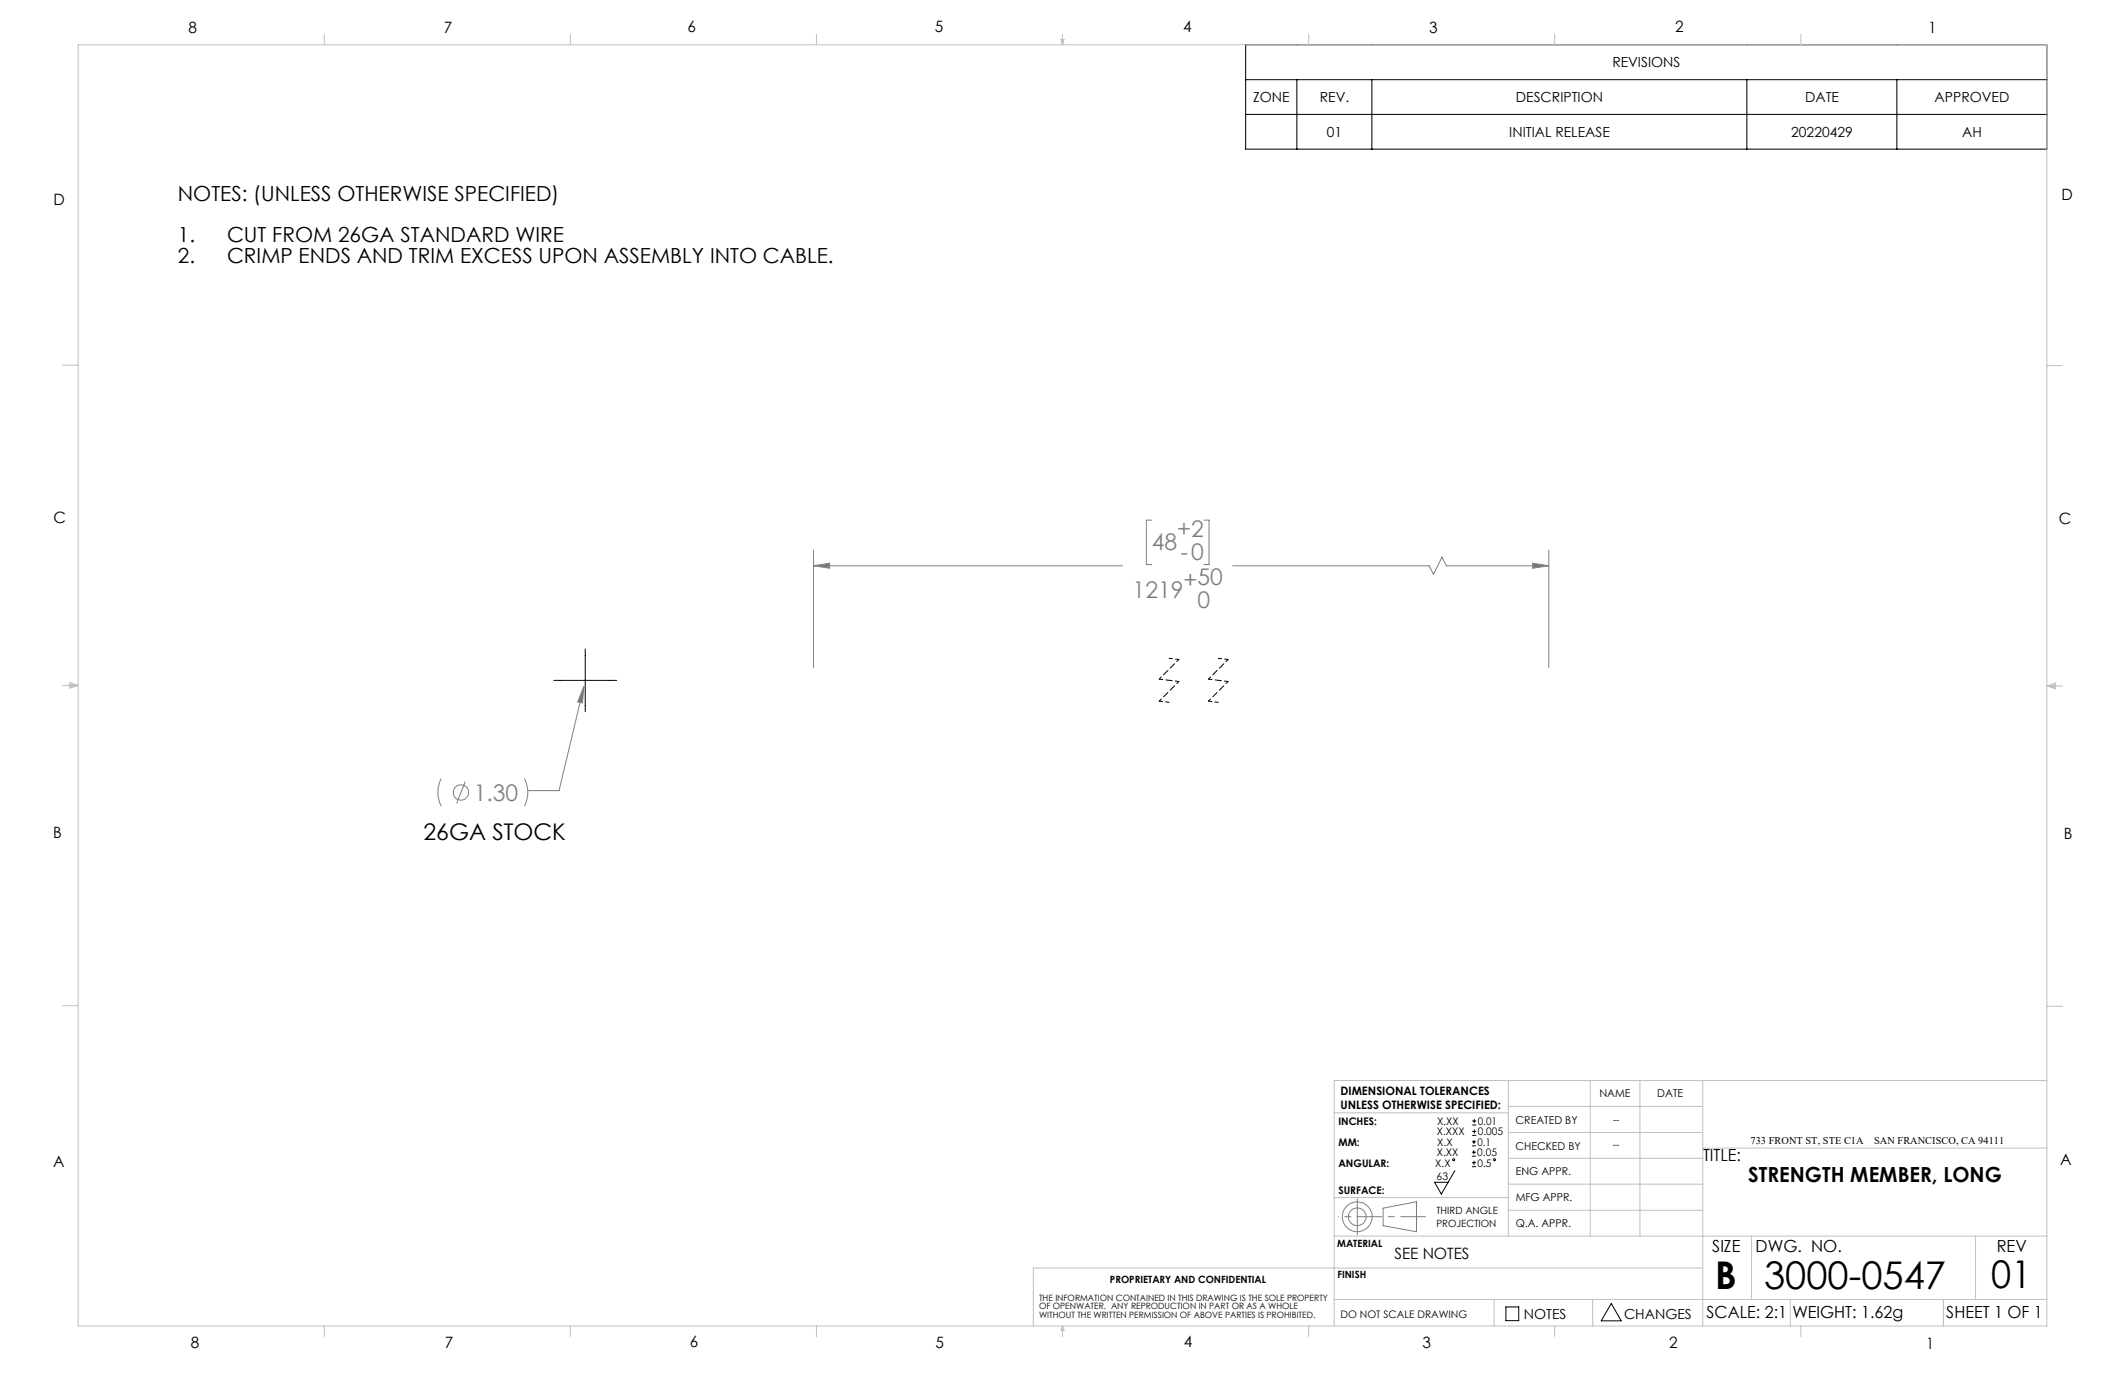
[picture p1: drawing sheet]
<svg xmlns="http://www.w3.org/2000/svg" width="432mm" height="279mm" viewBox="0 0 432 279" stroke-linecap="round" stroke-linejoin="round" font-family="sans-serif">
<g fill="none" stroke="#808080" stroke-width=".2">
<path d="M165.3 115l3.3-.6v1.1zM165.3 111.8v23.9M165.3 115h62.8M234 105.7h-1.1v9h1.1M244.6 105.7h1.1v9h-1.1M250.5 115h39.9l.9 1.7 1.7-3.5 .9 1.8h20.8M311.4 114.4l3.3 .6-3.3 .5zM314.7 111.8v23.9M118.6 139.5l-5 21.2h-6.4M118.6 139.5l-.2 3.3-1-.2zM89.7 158.2a6.2 6.2 0 0 0 0 5.6M94.5 158.8l-1.7 4.5"/>
<path d="M106.6 158.2a6.2 6.2 0 0 1 0 5.6M281.1 245.5l6.7-1.3v6.1l-6.7-1.2z"/>
<circle cx="93.7" cy="161" r="1.55"/>
<circle cx="275.8" cy="247.3" r="1.8"/>
<circle cx="275.8" cy="247.3" r="3"/>
</g>
<g fill="none" stroke="#000" stroke-width=".2">
<path d="M253.1 9.1h162.8v21.2h-162.8zM253.1 16.2h162.8M263.5 16.2v14.1M278.8 16.2v14.1M355 16.2v14.1M385.4 16.2v14.1M253.1 23.2h162.8M112.5 138.3h12.8M118.9 131.9v12.7M295.6 237.9l-2.7 4.7-1.4-2.4h2.8M299.1 234.9h.8M299.1 234.1h.8"/>
<path d="M299.1 232.8h.8M299.1 232h.8M299.1 237.1h.8M299.1 236.3h.8M299.2 228.6h.8M299.2 227.8h.8M299.2 230.7h.8M299.2 229.9h.8M299.5 233.8v.8M299.5 231.6v.8M299.5 235.9v.8M299.6 227.4v.8"/>
<path d="M299.6 229.5v.8M306 265.6h2.6v2.8h-2.6zM327.4 264.9l2 3.5h-4z"/>
<circle cx="295.4" cy="235.7" r=".2"/>
<circle cx="303.7" cy="235.7" r=".2"/>
</g>
<path d="M237.6 133.8l2 .2M247.6 133.8l2 .2M235.6 142.5l2 .2M245.6 142.5l2 .2" fill="none" stroke="#000" stroke-width=".2" stroke-dasharray="1.3 .6" stroke-dashoffset=".6"/>
<path d="M239.6 134l-4 4M239.6 138.5l-4 4M249.6 134l-4 4M249.6 138.5l-4 4" fill="none" stroke="#000" stroke-width=".2" stroke-dasharray="1.3 .6" stroke-dashoffset=".7"/>
<path d="M235.6 138l4 .5M245.6 138l4 .5" fill="none" stroke="#000" stroke-width=".2" stroke-dasharray="1.3 .6" stroke-dashoffset=".5"/>
<path d="M275.8 247.2h13.8" fill="none" stroke="#808080" stroke-width=".2" stroke-dasharray="15.2 1.3 1.3 1.3" stroke-dashoffset="10.2"/>
<path d="M275.8 247.2v-3.6M275.8 247.2v3.7" fill="none" stroke="#808080" stroke-width=".2" stroke-dasharray="15.2 1.3 1.3 1.3"/>
<path d="M275.8 247.2h-3.8" fill="none" stroke="#808080" stroke-width=".2" stroke-dasharray="15.2 1.3 1.3 1.3" stroke-dashoffset="15.2"/>
<g fill="none" stroke="#c0c0c0" stroke-width=".2">
<path d="M15.9 9.1h400v260.4h-400zM65.9 6.9v2.2M115.9 6.9v2.2M165.9 6.9v2.2M215.6 8h.6l-.3 1.1zM215.7 8l.2 1.1M215.9 6.9v2.2M216 8l-.1 1.1M265.9 6.9v2.2M315.9 6.9v2.2M365.9 6.9v2.2M12.7 74.2h3.2"/>
<path d="M415.9 74.3h3.2M12.7 139.3h3.2M14.2 139.1l1.7 .2M14.2 138.7l1.7 .6-1.7 .5zM15.9 139.3l-1.7 .3M415.9 139.4h3.2M415.9 139.4l1.8-.6v1.2zM415.9 139.4l1.8 .3M417.7 139.2l-1.8 .2M12.7 204.4h3.2M306.5 219.6v31.6M323.1 219.6v31.6"/>
<path d="M333.2 219.6v31.6M346 219.6v49.9M415.9 204.5h3.2M415.9 219.6h-144.8v49.9M271.1 226.1h35.4M306.5 235.4h39.5M306.5 230.1h39.5M306.5 224.8h39.5M346 233.3h69.9M271.1 251.2h144.8M271.1 243.3h35.4M306.5 245.9h39.5"/>
<path d="M306.5 240.6h39.5M346 257.7h-136v11.8M355.9 251.2v12.9M401.4 251.2v12.9M65.9 269.5v2.1M115.9 269.5v2.1M165.9 269.5v2.1M215.9 269.5v2.1M215.9 269.5l.3 .8h-.6zM265.9 269.5v2.1M271.1 264.1h144.8M303.6 264.1v5.4"/>
<path d="M315.9 269.5v2.1M323.6 264.1v5.4M363.8 264.1v5.4M365.9 269.5v2.1M394.9 264.1v5.4"/>
</g>
<g fill="#808080">
<path d="M118.6 139.5l-.2 3.3-1-.2z"/>
<path d="M165.3 115l3.3-.6v1.1zM311.4 114.4l3.3 .6-3.3 .5z"/>
</g>
<g font-size="7.8">
<text x="348.5" y="261.9">B</text>
<text x="358.5" y="261.9">3000-0547</text>
<text x="404.6" y="261.8">01</text>
</g>
<g font-size="4.7" fill="#808080">
<text x="234" y="111.7">48</text>
<text x="239.2" y="109.2">+2</text>
<text x="239.8" y="113.7">-0</text>
<text x="240.5" y="119.4">+50</text>
<text x="230.2" y="121.5">1219</text>
<text x="243.3" y="123.5">0</text>
<text x="96.3" y="162.7">1.30</text>
</g>
<text font-size="4.7" x="86.1" y="170.7">26GA STOCK</text>
<g font-size="4.2">
<text x="36.1" y="40.8">NOTES: (UNLESS OTHERWISE SPECIFIED)</text>
<text x="36.1" y="49.2">1.</text>
<text x="36.1" y="53.5">2.</text>
<text x="46.1" y="49.2">CUT FROM 26GA STANDARD WIRE</text>
<text x="46.1" y="53.5">CRIMP ENDS AND TRIM EXCESS UPON ASSEMBLY INTO CABLE.</text>
<text x="355.2" y="240.3">STRENGTH MEMBER, LONG</text>
</g>
<g font-size="3.4">
<text x="346.1" y="235.9">TITLE:</text>
<text x="347.9" y="254.3">SIZE</text>
<text x="356.7" y="254.4">DWG. NO.</text>
<text x="405.7" y="254.5">REV</text>
<text x="346.8" y="267.9">SCALE: 2:1</text>
<text x="364.2" y="267.9">WEIGHT: 1.62g</text>
<text x="395.5" y="267.9">SHEET 1 OF 1</text>
</g>
<g font-size="3.2">
<text x="38.3" y="6.7">8</text>
<text x="90.2" y="6.7">7</text>
<text x="139.7" y="6.5">6</text>
<text x="190" y="6.5">5</text>
<text x="240.4" y="6.5">4</text>
<text x="290.4" y="6.7">3</text>
<text x="340.4" y="6.5">2</text>
<text x="391.9" y="6.7">1</text>
<text x="10.9" y="41.6">D</text>
<text x="418.9" y="40.7">D</text>
<text x="10.9" y="106.3">C</text>
<text x="418.4" y="106.4">C</text>
<text x="10.8" y="170.2">B</text>
<text x="419.4" y="170.6">B</text>
<text x="10.8" y="237.2">A</text>
<text x="418.6" y="236.8">A</text>
<text x="283.3" y="255.9">SEE NOTES</text>
<text x="38.8" y="273.8">8</text>
<text x="90.4" y="273.8">7</text>
<text x="140.2" y="273.8">6</text>
<text x="190.1" y="273.9">5</text>
<text x="240.5" y="273.8">4</text>
<text x="289" y="273.9">3</text>
<text x="339.1" y="273.8">2</text>
<text x="391.4" y="274.1">1</text>
</g>
<g font-size="2.8">
<text x="327.6" y="13.7">REVISIONS</text>
<text x="254.6" y="20.8">ZONE</text>
<text x="268.2" y="20.8">REV.</text>
<text x="308" y="20.8">DESCRIPTION</text>
<text x="366.8" y="20.8">DATE</text>
<text x="393.1" y="20.8">APPROVED</text>
<text x="269.6" y="27.8">01</text>
<text x="306.7" y="27.8">INITIAL RELEASE</text>
<text x="364" y="27.8">20220429</text>
<text x="398.7" y="27.8">AH</text>
<text x="309.6" y="268">NOTES</text>
<text x="330" y="268">CHANGES</text>
</g>
<g font-size="2.4">
<text x="272.4" y="222.5">DIMENSIONAL TOLERANCES</text>
<text x="272.4" y="225.3">UNLESS OTHERWISE SPECIFIED:</text>
</g>
<g font-size="2.2">
<text x="325" y="222.9">NAME</text>
<text x="336.8" y="222.9">DATE</text>
<text x="308" y="233.6">CHECKED BY</text>
<text x="308" y="228.4">CREATED BY</text>
<text x="308" y="238.8">ENG APPR.</text>
<text x="308" y="244">MFG APPR.</text>
<text x="308" y="249.3">Q.A. APPR.</text>
</g>
<g font-size="2.1">
<text x="272" y="228.6">INCHES:</text>
<text x="272" y="232.8">MM:</text>
<text x="292" y="230.7">X.XXX</text>
<text x="292" y="228.6">X.XX</text>
<text x="292.1" y="232.8">X.X</text>
<text x="300.2" y="232.8">0.1</text>
<text x="300.3" y="228.6">0.01</text>
<text x="300.3" y="230.7">0.005</text>
<text x="327.8" y="233.4">--</text>
<text x="355.7" y="232.4">733 FRONT ST, STE C1A</text>
<text x="380.8" y="232.4">SAN FRANCISCO, CA 94111</text>
<text x="272" y="237">ANGULAR:</text>
<text x="291.6" y="237">X.X</text>
<text x="291.9" y="239.8">63</text>
<text x="292" y="234.9">X.XX</text>
<text x="300.2" y="234.9">0.05</text>
<text x="300.2" y="237">0.5</text>
<text x="272" y="242.6">SURFACE:</text>
<text x="272.4" y="267.8">DO NOT SCALE DRAWING</text>
</g>
<g font-size="2">
<text x="327.8" y="228.3">--</text>
<text x="291.9" y="246.8">THIRD ANGLE</text>
<text x="291.9" y="249.3">PROJECTION</text>
<text x="271.7" y="253.4">MATERIAL</text>
<text x="225.5" y="260.6">PROPRIETARY AND CONFIDENTIAL</text>
<text x="271.8" y="259.7">FINISH</text>
</g>
<g font-size="1.8">
<text x="211.1" y="264.3">THE INFORMATION CONTAINED IN THIS DRAWING IS THE SOLE PROPERTY</text>
<text x="211.1" y="266.1">OF OPENWATER. ANY REPRODUCTION IN PART OR AS A WHOLE</text>
<text x="211.1" y="267.8">WITHOUT THE WRITTEN PERMISSION OF ABOVE PARTIES IS PROHIBITED.</text>
</g>
</svg>
